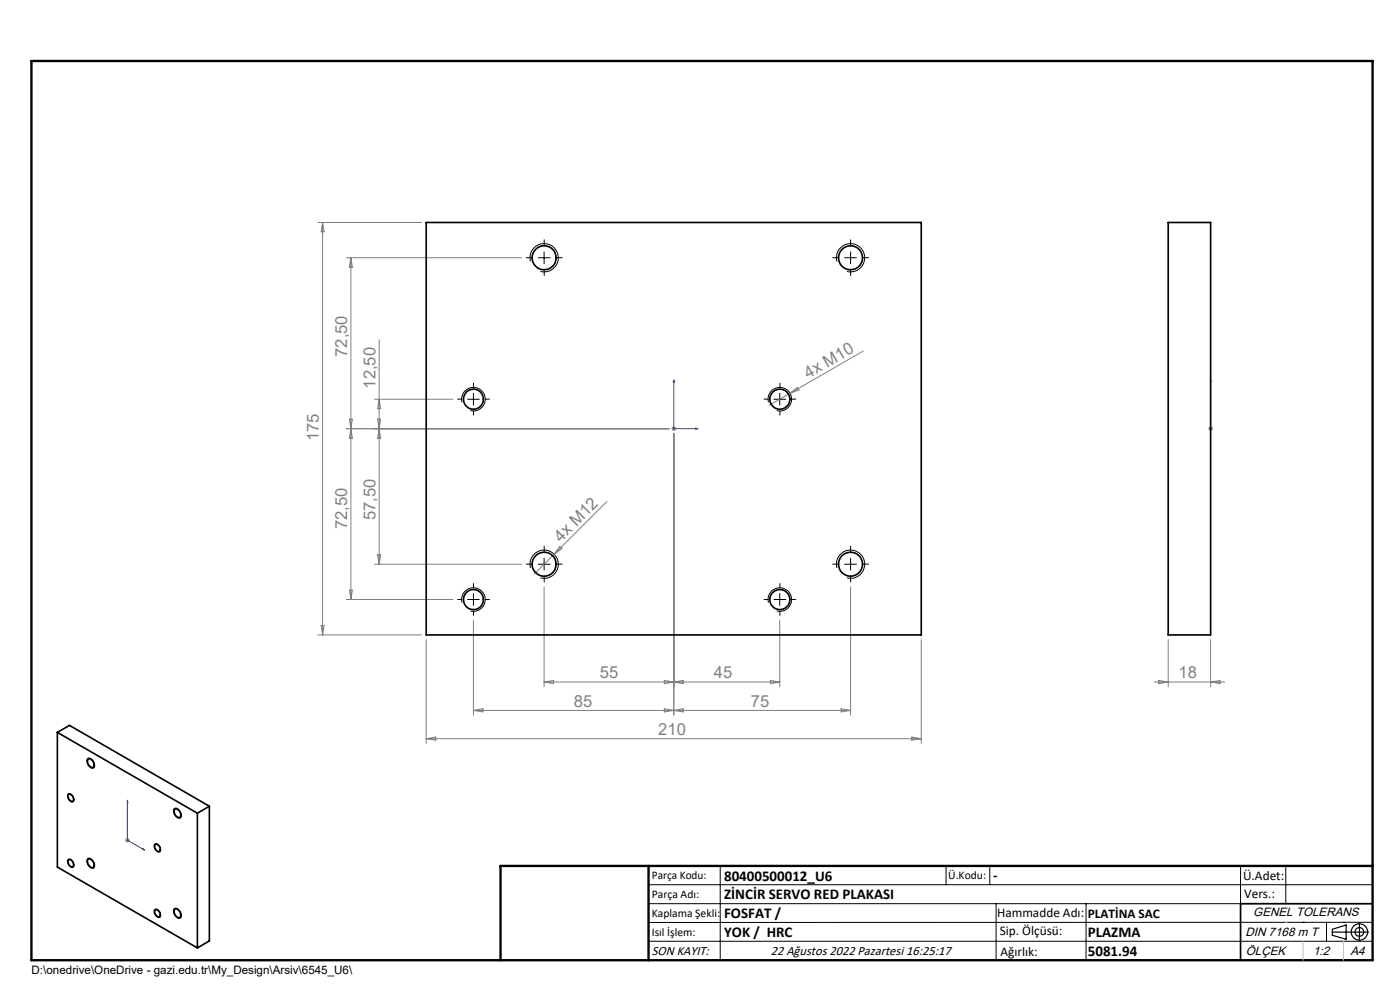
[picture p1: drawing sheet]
<svg xmlns="http://www.w3.org/2000/svg" width="297mm" height="210mm" viewBox="0 0 297 210" stroke-linecap="round" stroke-linejoin="round" font-family="sans-serif">
<g fill="none" stroke="#000" stroke-width=".21">
<path d="M112.5 55.4a2.99 2.99 0 0 1 2.7-3.7 2.99 2.99 0 0 1 3.2 3.2 2.99 2.99 0 0 1-3.7 2.7M114.2 54.7h2.5M115.4 53.4v2.5M177.6 55.4a2.99 2.99 0 0 1 2.6-3.7 2.99 2.99 0 0 1 3.2 3.2 2.99 2.99 0 0 1-3.7 2.7M179.2 54.7h2.5M180.4 53.4v2.5M98 85.3a2.5 2.5 0 0 1 2.2-3.1 2.5 2.5 0 0 1 2.7 2.7 2.5 2.5 0 0 1-3.1 2.2M99.2 84.7h2.5M100.4 83.4v2.5M163 85.3a2.5 2.5 0 0 1 2.2-3.1 2.5 2.5 0 0 1 2.7 2.7 2.5 2.5 0 0 1-3.1 2.2M164.2 84.7h2.5M165.4 83.4v2.5"/>
<path d="M114.2 119.7h2.5M115.4 118.4v2.5M179.2 119.7h2.5M180.4 118.4v2.5M98 127.8a2.51 2.51 0 0 1 2.2-3.1 2.51 2.51 0 0 1 2.7 2.7 2.51 2.51 0 0 1-3.1 2.2M99.2 127.2h2.5M100.4 125.9v2.5M112.5 120.5a2.99 2.99 0 0 1 2.7-3.8 2.99 2.99 0 0 1 3.2 3.3 2.99 2.99 0 0 1-3.7 2.6M163 127.8a2.51 2.51 0 0 1 2.2-3.1 2.51 2.51 0 0 1 2.7 2.7 2.51 2.51 0 0 1-3.1 2.2M164.2 127.2h2.5M165.4 125.9v2.5M177.6 120.5a2.99 2.99 0 0 1 2.6-3.8 2.99 2.99 0 0 1 3.2 3.3 2.99 2.99 0 0 1-3.7 2.6"/>
<path d="M14.4 168.5a1.05 1.05 0 0 1 1.1 .3 1.05 1.05 0 0 1 .1 1.2 .7 .7 0 0 1-1.1-.5l-.2-.5zM18.6 160.9a1.44 1.44 0 0 1 1.4 1.8 .74 .74 0 0 1-1.2-.3 1.23 1.23 0 0 1-.2-1.5zM32.9 179a1.17 1.17 0 0 1 1 1.7 1.12 1.12 0 0 1-1-.5 1.12 1.12 0 0 1 0-1.2zM36.9 171.6a1.08 1.08 0 0 1 1.5 .9 .66 .66 0 0 1-.1 1 .66 .66 0 0 1-1-.3 1.51 1.51 0 0 1-.4-1.6zM14.4 182.4a.92 .92 0 0 1 1.3 .9 .5 .5 0 0 1-.2 .7 .5 .5 0 0 1-.7-.3l-.5-.8zM18.6 182.1a1.44 1.44 0 0 1 1.4 1.9 .98 .98 0 0 1-1.5-.8l-.1-.7zM32.9 192.9a1.14 1.14 0 0 1 1 1.7 1.14 1.14 0 0 1-1-1.7zM36.9 192.8a1.2 1.2 0 0 1 1.6 1.2 .63 .63 0 0 1-.4 .8 .63 .63 0 0 1-.8-.4 1.51 1.51 0 0 1-.4-1.6zM137.6 187.7h153.6M137.6 191.7h153.6M137.6 199.7h153.6M152.8 183.7v20"/>
<path d="M200.7 183.7v4M210 183.7v4M211.3 191.7v12M230.4 191.7v12M263.2 183.7v20M272.8 183.7v8M276.4 195.6h.1M281.4 195.6v4.1M285 195.6h.1M291.2 195.6l-153.6 .1"/>
</g>
<g fill="none" stroke="#000" stroke-width=".25">
<path d="M282.6 197.7h7.8M282.6 197.1l3-.9v3l-3-.8zM288.4 195.8v3.8M106.2 203.7h185"/>
<circle cx="288.4" cy="197.7" r="1.74"/>
<circle cx="288.4" cy="197.7" r=".93"/>
</g>
<path d="M142.9 80.6l.2 .5h-.3zM142.9 80.6v10.3h5.2M147.6 90.8l.5 .1-.5 .1zM256.8 90.8v.2zM256.8 80.6v.5v-.5M256.8 90.9h.1M256.8 80.6v10.3M27 169.7v8.5l3.7 2.1M27 169.7l.1 .5-.1-.1zM30.3 180l.4 .3-.4-.1z" fill="none" stroke="#00f" stroke-width=".21"/>
<g fill="none" stroke="#808080" stroke-width=".21">
<path d="M67.5 47.2h21.9M68.4 47.2v87.5M68.4 47.2l.4 2h-.7zM73.4 54.7h37.2M74.4 54.7v72.5M74.4 54.7l.4 2h-.7zM80.4 72.1v47.6M183.1 74.5l-15.5 8.9M73.4 90.9h68.5M74.1 88.9h.7l-.7 4h.7zM79.4 84.7h16.7M80.1 88.9l.7 4h-.7l.7-4z"/>
<path d="M80.4 84.7l.4 2h-.7zM142.4 90.9h1M142.6 90.6l.7 .7M142.9 91.9v59.8M142.9 90.4v1M143.3 90.6l-.7 .7M167.6 83.4l-4.3 2.5M167.6 83.4l1.6-1.2 .3 .5zM256.3 90.9h1M256.5 90.6l.7 .7M256.8 90.4v1M257.2 90.6l-.7 .7"/>
<path d="M79.4 119.7h31.2M80.1 117.7h.7l-.4 2zM118.7 115.9l.5 .5-1.7 1.2zM128.7 106.4l-15.4 15.4M67.5 134.7h21.9M68.1 132.7h.7l-.4 2zM73.4 127.2h22.7M74.1 125.2h.7l-.4 2zM90.4 135.7v22M100.4 131.5v20.2M115.4 124.5v21.2M165.4 131.5v14.2"/>
<path d="M180.4 124.5v27.2M195.4 135.7v22M247.8 135.7v10M256.8 135.7v10M90.4 156.7h105M90.4 156.7l2-.4v.7zM100.4 150.7h80M100.4 150.7l2-.4v.7zM115.4 144.7h50M115.4 144.7l2-.4v.7zM140.9 144.3l2 .4-2 .3zM140.9 150.3l2 .4-2 .3z"/>
<path d="M142.9 144.7l2-.4v.7zM142.9 150.7l2-.4v.7zM163.4 144.3l2 .4-2 .3zM178.4 150.3l2 .4-2 .3zM193.4 156.3l2 .4-2 .3zM244.8 144.7h15M245.8 144.3l2 .4-2 .3zM256.8 144.7l2-.4v.7zM26.5 178.2h1.1M26.7 177.9l.7 .7M27 177.7v1M27.4 177.9l-.7 .7"/>
</g>
<g fill="none" stroke="#000" stroke-width=".21" stroke-dasharray="15.2 1.3 1.3 1.3">
<path d="M113 54.7h-1.3M115.5 52.2v-1.3M115.5 57.2v1.3M118 54.7h1.3M178 54.7h-1.3M180.5 52.2v-1.3M180.5 57.2v1.3M183 54.7h1.3M98 84.7h-.9M100.5 82.2v-.9M100.5 87.2v.8M103 84.7h.8"/>
<path d="M163 84.7h-.9M165.5 82.2v-.9M165.5 87.2v.8M168 84.7h.8M113 119.7h-1.3M115.5 117.2v-1.3M118 119.7h1.3M178 119.7h-1.3M180.5 117.2v-1.3M183 119.7h1.3M98 127.2h-.9M100.5 124.7v-.9"/>
<path d="M100.5 129.7v.8M103 127.2h.8M115.5 122.2v1.3M163 127.2h-.9M165.5 124.7v-.9M165.5 129.7v.8M168 127.2h.8M180.5 122.2v1.3"/>
</g>
<path d="M291.2 191.7h-28v12" fill="none" stroke="#000" stroke-width=".35"/>
<path d="M6.7 12.9h284.5v190.8h-284.5zM137.6 183.7v20M291.2 183.7h-185v20" fill="none" stroke="#000" stroke-width=".5"/>
<path d="M276.4 199.7v4M285 199.7v4" fill="none" stroke="#c0c0c0" stroke-width=".21"/>
<path d="M272.8 195.6h.1" fill="none" stroke="#c0c0c0" stroke-width=".25"/>
<g fill="#00f">
<path d="M147.6 90.8l.5 .1-.5 .1zM142.9 80.6l.2 .5h-.3z"/>
<path d="M30.3 180l.4 .3-.4-.1zM27 169.7l.1 .5-.1-.1z"/>
<path d="M256.8 90.8v.2zM256.8 80.6v.5z"/>
</g>
<g fill="none" stroke="#000" stroke-width=".35">
<path d="M90.4 47.2h105v87.5h-105zM247.8 47.2h9v87.5h-9zM12.2 155.4v28.5l29.7 17.2M12.2 155.4l29.7 17.1M12.2 155.4l2.5-1.5 29.7 17.1M14.5 168.6a.79 .79 0 0 1 1.1 .8 .46 .46 0 0 1-.3 .6 .46 .46 0 0 1-.6-.4l-.3-.5zM18.7 161.1a1.13 1.13 0 0 1 1.2 1.5 .89 .89 0 0 1-1.3-.8zM32.9 179.2a.79 .79 0 0 1 1.1 .8 .46 .46 0 0 1-.3 .7 .46 .46 0 0 1-.6-.4l-.3-.6zM37 171.7a1.13 1.13 0 0 1 1.3 1.5 .71 .71 0 0 1-1.2-.4l-.2-.6zM41.9 172.5v28.6M44.4 171l-2.5 1.5M44.4 171v28.6l-2.5 1.5"/>
<path d="M14.5 182.4a.9 .9 0 0 1 1.1 1.2 .54 .54 0 0 1-.6 .2 .54 .54 0 0 1-.4-.4l-.2-.5zM18.7 182.3a.9 .9 0 0 1 1.2 .8 .58 .58 0 0 1-.2 .9 .58 .58 0 0 1-.8-.4l-.3-.6zM32.9 193.1a.9 .9 0 0 1 1.1 1.1 .54 .54 0 0 1-.6 .3 .54 .54 0 0 1-.4-.5l-.2-.4zM37.1 192.8a1.25 1.25 0 0 1 1.1 1.8 1.15 1.15 0 0 1-1.1-.6 1.15 1.15 0 0 1 0-1.2z"/>
<circle cx="115.4" cy="54.7" r="2.54"/>
<circle cx="180.4" cy="54.7" r="2.54"/>
<circle cx="100.4" cy="84.7" r="2.13"/>
<circle cx="165.4" cy="84.7" r="2.14"/>
<circle cx="115.4" cy="119.7" r="2.54"/>
<circle cx="180.4" cy="119.7" r="2.54"/>
<circle cx="100.4" cy="127.2" r="2.13"/>
<circle cx="165.4" cy="127.2" r="2.14"/>
</g>
<g font-size="3.5" fill="#808080">
<text x="73.7" y="75.7" transform="rotate(-90 73.7 75.7)">72,50</text>
<text x="79.7" y="82.4" transform="rotate(-90 79.7 82.4)">12,50</text>
<text x="171.4" y="80.3" transform="rotate(-30 171.4 80.3)">4x M10</text>
<text x="67.7" y="93.6" transform="rotate(-90 67.7 93.6)">175</text>
<text x="73.7" y="112.2" transform="rotate(-90 73.7 112.2)">72,50</text>
<text x="79.7" y="110.3" transform="rotate(-90 79.7 110.3)">57,50</text>
<text x="118.9" y="115.1" transform="rotate(-45 118.9 115.1)">4x M12</text>
<text x="127.3" y="143.9">55</text>
<text x="151.4" y="143.9">45</text>
<text x="250" y="143.9">18</text>
<text x="121.7" y="149.9">85</text>
<text x="159.3" y="149.9">75</text>
<text x="139.6" y="155.9">210</text>
</g>
<g font-size="3.2">
<text x="153.6" y="186.8">80400500012_U6</text>
<text x="153.6" y="190.8">ZİNCİR SERVO RED PLAKASI</text>
<text x="210.7" y="186.6">-</text>
<text x="153.6" y="194.8">FOSFAT /</text>
<text x="153.6" y="198.8">YOK / HRC</text>
<text x="230.8" y="198.7">PLAZMA</text>
<text x="230.8" y="202.8">5081.94</text>
</g>
<g font-size="2.8">
<text x="263.7" y="186.7">Ü.Adet:</text>
<text x="263.9" y="190.5">Vers.:</text>
<text x="211.5" y="194.5">Hammadde Adı:</text>
<text x="230.8" y="194.7">PLATİNA SAC</text>
<text x="138.3" y="202.6">SON KAYIT:</text>
<text x="163.6" y="202.6">22 Ağustos 2022 Pazartesi 16:25:17</text>
<text x="212.1" y="198.4">Sip. Ölçüsü:</text>
<text x="212.2" y="202.7">Ağırlık:</text>
</g>
<g font-size="2.6">
<text x="265.9" y="194.4">GENEL TOLERANS</text>
<text x="264.2" y="198.5">DIN 7168 m T</text>
<text x="264.3" y="202.6">ÖLÇEK</text>
<text x="278.5" y="202.6">1:2</text>
<text x="286.5" y="202.6">A4</text>
</g>
<g font-size="2.5">
<text x="138.3" y="186.4">Parça Kodu:</text>
<text x="138.3" y="190.5">Parça Adı:</text>
<text x="201.2" y="186.5">Ü.Kodu:</text>
<text x="138.3" y="194.5">Kaplama Şekli:</text>
<text x="138.3" y="198.6">Isıl İşlem:</text>
<text x="6.7" y="206.7">D:\onedrive\OneDrive - gazi.edu.tr\My_Design\Arsiv\6545_U6\</text>
</g>
</svg>
